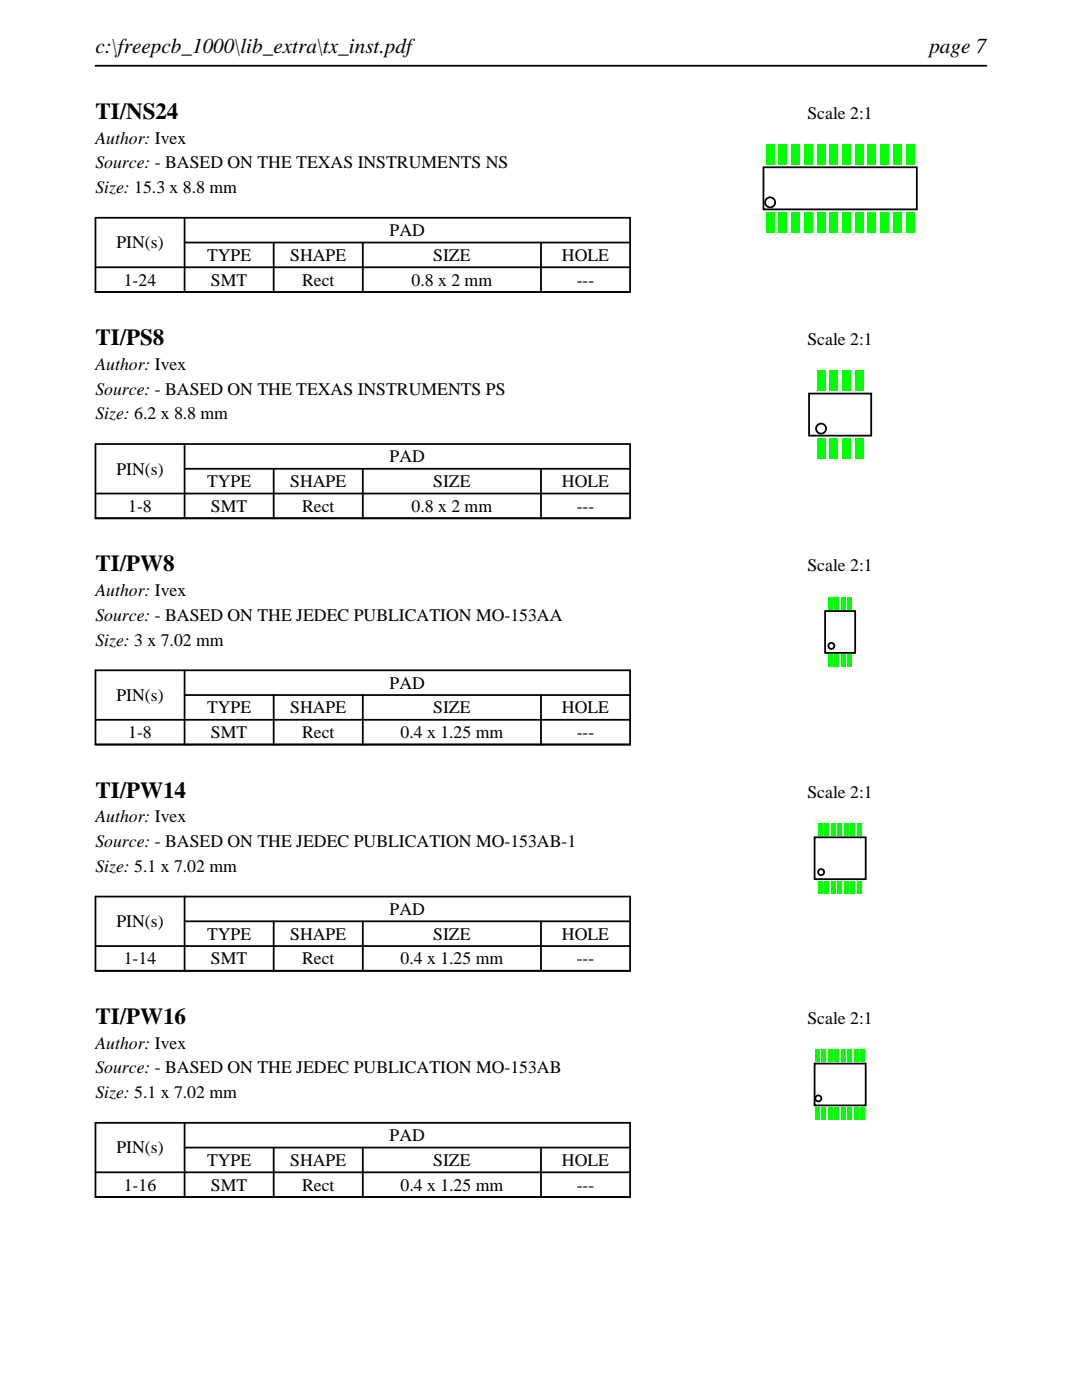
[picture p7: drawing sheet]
<svg xmlns="http://www.w3.org/2000/svg" width="216mm" height="279mm" viewBox="0 0 216 279" stroke-linecap="round" stroke-linejoin="round" font-family="sans-serif">
<path d="M19 13.1h177.8M19 43.5h106.7v14.8h-106.7zM19 53.3h106.7M36.8 48.4h88.9M36.8 43.5v14.8M54.6 48.4v9.9M72.4 48.4v9.9M107.9 48.4v9.9" fill="none" stroke="#000" stroke-width=".35"/>
<g fill="none" stroke="#000" stroke-width=".36">
<path d="M152.3 33.4h30.6v8.4h-30.6z"/>
<circle cx="153.7" cy="40.4" r="1"/>
</g>
<g fill="#0f0">
<path d="M152.9 42.4h1.6v4h-1.6z"/>
<path d="M155.4 42.4h1.6v4h-1.6z"/>
<path d="M157.9 42.4h1.6v4h-1.6z"/>
<path d="M160.5 42.4h1.6v4h-1.6z"/>
<path d="M163 42.4h1.6v4h-1.6z"/>
<path d="M165.6 42.4h1.6v4h-1.6z"/>
<path d="M168.1 42.4h1.6v4h-1.6z"/>
<path d="M170.6 42.4h1.6v4h-1.6z"/>
<path d="M173.2 42.4h1.6v4h-1.6z"/>
<path d="M175.7 42.4h1.6v4h-1.6z"/>
<path d="M178.3 42.4h1.6v4h-1.6z"/>
<path d="M180.8 42.4h1.6v4h-1.6z"/>
<path d="M180.8 28.8h1.6v4h-1.6z"/>
<path d="M178.3 28.8h1.6v4h-1.6z"/>
<path d="M175.7 28.8h1.6v4h-1.6z"/>
<path d="M173.2 28.8h1.6v4h-1.6z"/>
<path d="M170.6 28.8h1.6v4h-1.6z"/>
<path d="M168.1 28.8h1.6v4h-1.6z"/>
<path d="M165.6 28.8h1.6v4h-1.6z"/>
<path d="M163 28.8h1.6v4h-1.6z"/>
<path d="M160.5 28.8h1.6v4h-1.6z"/>
<path d="M157.9 28.8h1.6v4h-1.6z"/>
<path d="M155.4 28.8h1.6v4h-1.6z"/>
<path d="M152.9 28.8h1.6v4h-1.6z"/>
</g>
<path d="M19 88.6h106.7v14.8h-106.7zM19 98.5h106.7M36.8 93.6h88.9M36.8 88.6v14.8M54.6 93.6v9.8M72.4 93.6v9.8M107.9 93.6v9.8" fill="none" stroke="#000" stroke-width=".35"/>
<g fill="none" stroke="#000" stroke-width=".36">
<path d="M161.4 78.5h12.4v8.4h-12.4z"/>
<circle cx="163.8" cy="85.5" r="1"/>
</g>
<g fill="#0f0">
<path d="M163 87.5h1.6v4h-1.6z"/>
<path d="M165.6 87.5h1.6v4h-1.6z"/>
<path d="M168.1 87.5h1.6v4h-1.6z"/>
<path d="M170.6 87.5h1.6v4h-1.6z"/>
<path d="M170.6 73.9h1.6v4h-1.6z"/>
<path d="M168.1 73.9h1.6v4h-1.6z"/>
<path d="M165.6 73.9h1.6v4h-1.6z"/>
<path d="M163 73.9h1.6v4h-1.6z"/>
</g>
<path d="M19 133.8h106.7v14.8h-106.7zM36.8 138.7h88.9M36.8 133.8v14.8M54.6 138.7v9.9M72.4 138.7v9.9M107.9 138.7v9.9M19 143.7h106.7" fill="none" stroke="#000" stroke-width=".35"/>
<g fill="none" stroke="#000" stroke-width=".36">
<path d="M164.6 121.9h6v8.4h-6z"/>
<circle cx="165.9" cy="128.9" r=".6"/>
</g>
<g fill="#0f0">
<path d="M165.3 130.6h.8v2.5h-.8z"/>
<path d="M166.6 130.6h.8v2.5h-.8z"/>
<path d="M167.9 130.6h.8v2.5h-.8z"/>
<path d="M169.2 130.6h.8v2.5h-.8z"/>
<path d="M169.2 119.1h.8v2.5h-.8z"/>
<path d="M167.9 119.1h.8v2.5h-.8z"/>
<path d="M166.6 119.1h.8v2.5h-.8z"/>
<path d="M165.3 119.1h.8v2.5h-.8z"/>
</g>
<path d="M19 178.9h106.7v14.8h-106.7zM36.8 178.9v14.8M19 188.8h106.7M36.8 183.9h88.9M54.6 183.9v9.8M72.4 183.9v9.8M107.9 183.9v9.8" fill="none" stroke="#000" stroke-width=".35"/>
<g fill="none" stroke="#000" stroke-width=".36">
<path d="M162.5 167.1h10.2v8.4h-10.2z"/>
<circle cx="163.8" cy="174.1" r=".6"/>
</g>
<g fill="#0f0">
<path d="M163.2 175.8h.8v2.5h-.8z"/>
<path d="M164.5 175.8h.8v2.5h-.8z"/>
<path d="M165.8 175.8h.8v2.5h-.8z"/>
<path d="M167.1 175.8h.8v2.5h-.8z"/>
<path d="M168.4 175.8h.8v2.5h-.8z"/>
<path d="M169.7 175.8h.8v2.5h-.8z"/>
<path d="M171 175.8h.8v2.5h-.8z"/>
<path d="M171 164.3h.8v2.5h-.8z"/>
<path d="M169.7 164.3h.8v2.5h-.8z"/>
<path d="M168.4 164.3h.8v2.5h-.8z"/>
<path d="M167.1 164.3h.8v2.5h-.8z"/>
<path d="M165.8 164.3h.8v2.5h-.8z"/>
<path d="M164.5 164.3h.8v2.5h-.8z"/>
<path d="M163.2 164.3h.8v2.5h-.8z"/>
</g>
<path d="M19 224.1h106.7v14.8h-106.7zM19 234h106.7M36.8 229h88.9M36.8 224.1v14.8M54.6 229v9.9M72.4 229v9.9M107.9 229v9.9" fill="none" stroke="#000" stroke-width=".35"/>
<g fill="none" stroke="#000" stroke-width=".36">
<path d="M162.5 212.3h10.2v8.3h-10.2z"/>
<circle cx="163.3" cy="219.2" r=".6"/>
</g>
<g fill="#0f0">
<path d="M162.7 221h.8v2.5h-.8z"/>
<path d="M164 221h.8v2.5h-.8z"/>
<path d="M165.3 221h.8v2.5h-.8z"/>
<path d="M166.6 221h.8v2.5h-.8z"/>
<path d="M167.9 221h.8v2.5h-.8z"/>
<path d="M169.2 221h.8v2.5h-.8z"/>
<path d="M170.5 221h.8v2.5h-.8z"/>
<path d="M171.8 221h.8v2.5h-.8z"/>
<path d="M171.8 209.4h.8v2.5h-.8z"/>
<path d="M170.5 209.4h.8v2.5h-.8z"/>
<path d="M169.2 209.4h.8v2.5h-.8z"/>
<path d="M167.9 209.4h.8v2.5h-.8z"/>
<path d="M166.6 209.4h.8v2.5h-.8z"/>
<path d="M165.3 209.4h.8v2.5h-.8z"/>
<path d="M164 209.4h.8v2.5h-.8z"/>
<path d="M162.7 209.4h.8v2.5h-.8z"/>
</g>
<g font-size="4.6">
<text x="19" y="23.7">TI/NS24</text>
<text x="19" y="68.9">TI/PS8</text>
<text x="19" y="114">TI/PW8</text>
<text x="19" y="159.2">TI/PW14</text>
<text x="19" y="204.3">TI/PW16</text>
</g>
<g font-size="4.2">
<text x="19" y="10.6">c:\freepcb_1000\lib_extra\tx_inst.pdf</text>
<text x="185.4" y="10.6">page 7</text>
</g>
<g font-size="3.5">
<text x="161.1" y="23.7">Scale 2:1</text>
<text x="19" y="28.6">Author: Ivex</text>
<text x="19" y="33.6">Source: - BASED ON THE TEXAS INSTRUMENTS NS</text>
<text x="19" y="38.5">Size: 15.3 x 8.8 mm</text>
<text x="77.8" y="47.1">PAD</text>
<text x="23.2" y="49.6">PIN(s)</text>
<text x="41.3" y="52.1">TYPE</text>
<text x="57.9" y="52.1">SHAPE</text>
<text x="86.4" y="52.1">SIZE</text>
<text x="112.1" y="52.1">HOLE</text>
<text x="24.7" y="57">1-24</text>
<text x="42.1" y="57">SMT</text>
<text x="60.3" y="57">Rect</text>
<text x="82.1" y="57">0.8 x 2 mm</text>
<text x="115.1" y="57">---</text>
<text x="161.1" y="68.9">Scale 2:1</text>
<text x="19" y="73.8">Author: Ivex</text>
<text x="19" y="78.7">Source: - BASED ON THE TEXAS INSTRUMENTS PS</text>
<text x="19" y="83.7">Size: 6.2 x 8.8 mm</text>
<text x="23.2" y="94.7">PIN(s)</text>
<text x="77.8" y="92.3">PAD</text>
<text x="41.3" y="97.2">TYPE</text>
<text x="57.9" y="97.2">SHAPE</text>
<text x="86.4" y="97.2">SIZE</text>
<text x="112.1" y="97.2">HOLE</text>
<text x="25.6" y="102.2">1-8</text>
<text x="42.1" y="102.2">SMT</text>
<text x="60.3" y="102.2">Rect</text>
<text x="82.1" y="102.2">0.8 x 2 mm</text>
<text x="115.1" y="102.2">---</text>
<text x="19" y="119">Author: Ivex</text>
<text x="161.1" y="114">Scale 2:1</text>
<text x="19" y="123.9">Source: - BASED ON THE JEDEC PUBLICATION MO-153AA</text>
<text x="19" y="128.8">Size: 3 x 7.02 mm</text>
<text x="77.8" y="137.4">PAD</text>
<text x="23.2" y="139.9">PIN(s)</text>
<text x="41.3" y="142.4">TYPE</text>
<text x="57.9" y="142.4">SHAPE</text>
<text x="86.4" y="142.4">SIZE</text>
<text x="112.1" y="142.4">HOLE</text>
<text x="25.6" y="147.3">1-8</text>
<text x="42.1" y="147.3">SMT</text>
<text x="60.3" y="147.3">Rect</text>
<text x="79.9" y="147.3">0.4 x 1.25 mm</text>
<text x="115.1" y="147.3">---</text>
<text x="161.1" y="159.2">Scale 2:1</text>
<text x="19" y="164.1">Author: Ivex</text>
<text x="19" y="169.1">Source: - BASED ON THE JEDEC PUBLICATION MO-153AB-1</text>
<text x="19" y="174">Size: 5.1 x 7.02 mm</text>
<text x="23.2" y="185">PIN(s)</text>
<text x="77.8" y="182.6">PAD</text>
<text x="41.3" y="187.5">TYPE</text>
<text x="57.9" y="187.5">SHAPE</text>
<text x="86.4" y="187.5">SIZE</text>
<text x="112.1" y="187.5">HOLE</text>
<text x="24.7" y="192.5">1-14</text>
<text x="42.1" y="192.5">SMT</text>
<text x="60.3" y="192.5">Rect</text>
<text x="79.9" y="192.5">0.4 x 1.25 mm</text>
<text x="115.1" y="192.5">---</text>
<text x="19" y="209.3">Author: Ivex</text>
<text x="161.1" y="204.3">Scale 2:1</text>
<text x="19" y="214.2">Source: - BASED ON THE JEDEC PUBLICATION MO-153AB</text>
<text x="19" y="219.1">Size: 5.1 x 7.02 mm</text>
<text x="77.8" y="227.8">PAD</text>
<text x="23.2" y="230.2">PIN(s)</text>
<text x="41.3" y="232.7">TYPE</text>
<text x="57.9" y="232.7">SHAPE</text>
<text x="86.4" y="232.7">SIZE</text>
<text x="112.1" y="232.7">HOLE</text>
<text x="24.7" y="237.6">1-16</text>
<text x="42.1" y="237.6">SMT</text>
<text x="60.3" y="237.6">Rect</text>
<text x="79.9" y="237.6">0.4 x 1.25 mm</text>
<text x="115.1" y="237.6">---</text>
</g>
</svg>
